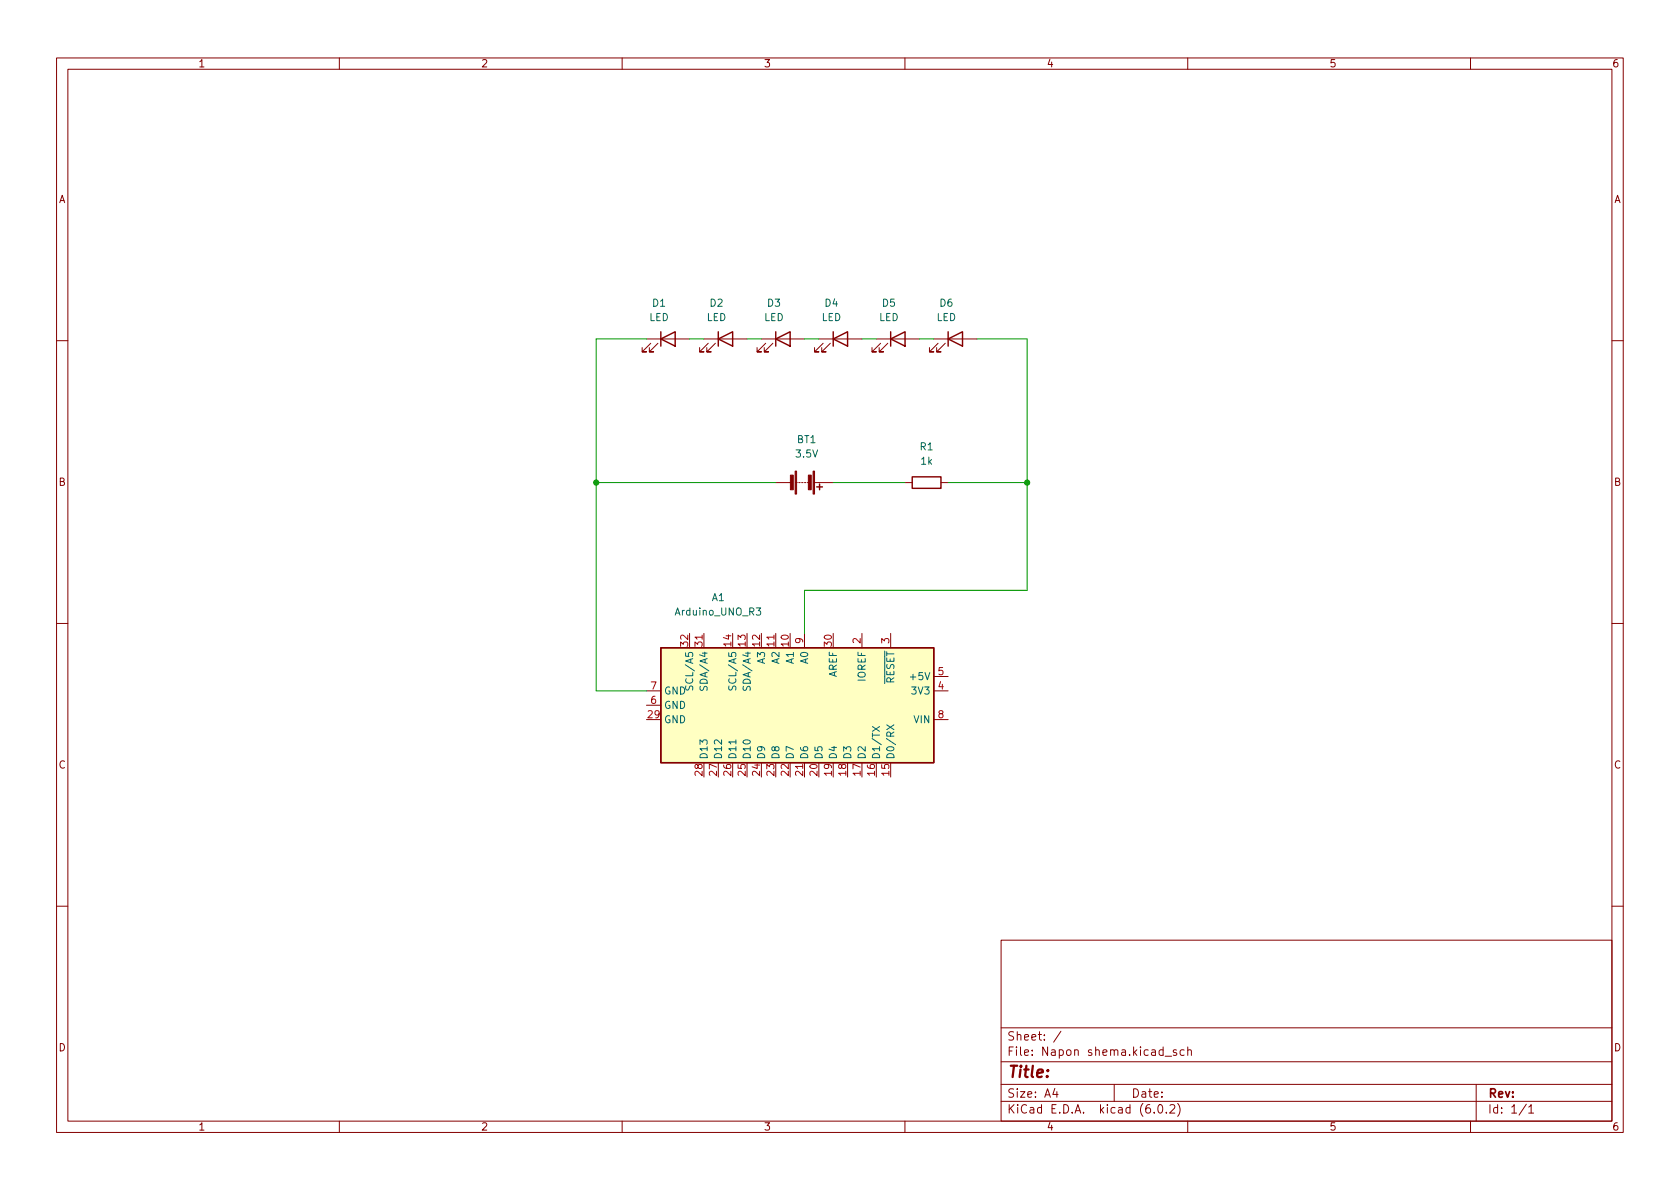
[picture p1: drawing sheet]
<svg xmlns="http://www.w3.org/2000/svg" width="297mm" height="210mm" viewBox="0 0 297 210" stroke-linecap="round" stroke-linejoin="round" font-family="sans-serif">
<g fill="none" stroke="#840000" stroke-width=".18">
<path d="M10 10.2h277v190.1h-277zM12 12.2h273v186.1h-273zM60 10.2v2M110 10.2v2M160 10.2v2M210 10.2v2M260 10.2v2M114.3 59.9h7.6M124.5 59.9h7.6M134.6 59.9h7.6M144.8 59.9h7.6M154.9 59.9h7.7"/>
<path d="M165.1 59.9h7.6M10 60.2h2M115.1 60.7l-1.6 1.5h.8h-.8v-.7M116.3 60.7l-1.5 1.5h.8h-.8v-.7M125.2 60.7l-1.5 1.5h.8h-.8v-.7M126.5 60.7l-1.5 1.5h.7h-.7v-.7M135.4 60.7l-1.5 1.5h.7h-.7v-.7M136.7 60.7l-1.6 1.5h.8h-.8v-.7M145.5 60.7l-1.5 1.5h.8h-.8v-.7M146.8 60.7l-1.5 1.5h.7h-.7v-.7M155.7 60.7l-1.5 1.5h.7h-.7v-.7M157 60.7l-1.6 1.5h.8h-.8v-.7"/>
<path d="M165.9 60.7l-1.6 1.5h.8h-.8v-.7M167.1 60.7l-1.5 1.5h.8h-.8v-.7M285 60.2h2M137.2 85.3h2.5M140.7 85.3h.3M141.2 85.3h.3M141.7 85.3h.3M142.2 85.3h.3M142.7 85.3h.3M144 85.3h3.3M160 85.3h1.3M166.4 85.3h1.2"/>
<path d="M10 110.2h2M124.5 112v2.5M137.2 112v2.5M142.2 112v2.5M152.4 112v2.5M157.5 112v2.5M165.1 119.6h2.5M285 110.2h2M114.3 122.2h2.5M114.3 124.7h2.5M142.2 134.9v2.5M165.1 122.2h2.5"/>
<path d="M165.1 127.2h2.5M10 160.2h2M177 166.3h108v32h-108zM285 160.2h2M60 198.3v2M110 198.3v2M160 198.3v2M177 194.8h108M177 191.8h108M177 187.8h108M177 181.8h108M186.5 192.5l-.4 1h1"/>
<path d="M186.9 193v1M187.6 182.4l-1.3 1.9M197 191.8v3M204.1 196.7v.1M204.9 195.4l.2-.1a.81 .81 0 0 1 .6 .7 .81 .81 0 0 1-.3 .8h-.2a.81 .81 0 0 1-.6-.6 .81 .81 0 0 1 .3-.8zM206 186.8h1.1M206.2 196.7v.1M206.9 195.5l.5-.2 .2 .2 .1 .3-.9 1h.9M208 185.7l-.4-.1-.2 .2 .1 .3 .5 .1v.4h-.6M208.2 195.1a1.72 1.72 0 0 1 0 2.3M209.4 185.7l-.5-.1-.3 .3v.4l.2 .3h.6M210 198.3v2"/>
<path d="M210 185.8l.2-.2 .4 .1v.9M210 185.1v1.5M260 198.3v2M261 191.8v6.5M269.9 195.3l-1.3 1.9M270.3 195.8l.4-.5v1.5M270.3 196.8h.9"/>
</g>
<path d="M116.8 114.5h48.3v20.4h-48.3z" fill="#ffffc2" stroke="#ffffc2" stroke-width=".18"/>
<g fill="none" stroke="#840000" stroke-width=".25">
<path d="M116.8 59.9l2.6-1.2v2.5zM116.8 58.7v2.5M127 59.9l2.5-1.2v2.5zM127 58.7v2.5M137.2 59.9l2.5-1.2v2.5zM137.2 58.7v2.5M147.3 59.9l2.6-1.2v2.5zM147.3 58.7v2.5M157.5 59.9l2.5-1.2v2.5zM157.5 58.7v2.5M167.6 59.9l2.6-1.2v2.5zM167.6 58.7v2.5"/>
<path d="M144.4 86.1h1M144.9 85.6v1M161.3 84.3h5.1v2.1h-5.1zM116.8 114.5h48.3v20.4h-48.3z"/>
</g>
<path d="M133.7 107.5h.8l-.4 .5 .3 .1v.6l-.1 .1-.6-.1M121.3 121.3l-.1 .5 .1 .2h.4l.3-.6 .3-.1 .2 .2-.1 .5M123.8 121.4v.4l.1 .2h.3l.3-.5 .3-.1 .2 .2v.5M128.9 121.3l-.1 .5 .2 .2h.3l.3-.6 .3-.1 .2 .2v.5M130.1 130.8v.8M131.4 121.4v.4l.1 .2h.4l.2-.5 .3-.1 .3 .2-.1 .5M154.2 128.5l1.3 .8M155.5 128.5l-1.3 .8M156.8 128.2l1.3 .8M158.1 128.2l-1.3 .8" fill="none" stroke="#006464" stroke-width=".18"/>
<g fill="#840000" stroke="#840000" stroke-width=".18">
<path d="M140.6 83.3h.2v4.1h-.2z"/>
<path d="M143.8 83.3h.2v4.1h-.2z"/>
<path d="M139.8 84h.5v2.6h-.5z"/>
<path d="M142.9 84h.5v2.6h-.5z"/>
</g>
<path d="M114.3 59.9h-8.9v62.3h8.9M121.9 59.9h2.6M132.1 59.9h2.5M142.2 59.9h2.6M152.4 59.9h2.5M162.6 59.9h2.5M172.7 59.9h8.9v44.5h-39.4v7.6M105.4 85.3h31.8M147.3 85.3h12.7M167.6 85.3h14" fill="none" stroke="#009600" stroke-width=".18"/>
<g fill="#009600" stroke="#009600" stroke-width=".18">
<circle cx="105.4" cy="85.3" r=".46"/>
<circle cx="181.6" cy="85.3" r=".46"/>
</g>
<text font-size="2.8" fill="#840000" x="178" y="190.6">Title:</text>
<g font-size="2.1" fill="#840000">
<text x="178" y="184">Sheet: /</text>
<text x="178" y="186.7">File: Napon shema.kicad_sch</text>
<text x="178" y="196.9">KiCad E.D.A. kicad (6.0.2)</text>
<text x="178" y="194.1">Size: A4</text>
<text x="200" y="194.1">Date:</text>
<text x="263" y="194.1">Rev:</text>
<text x="263" y="196.9">Id: 1/1</text>
</g>
<g font-size="1.8" fill="#840000">
<text x="35" y="11.9">1</text>
<text x="85" y="11.9">2</text>
<text x="135" y="11.9">3</text>
<text x="185" y="11.9">4</text>
<text x="235" y="11.9">5</text>
<text x="285" y="11.9">6</text>
<text x="10.3" y="35.9">A</text>
<text x="285.3" y="35.9">A</text>
<text x="10.3" y="85.9">B</text>
<text x="285.3" y="85.9">B</text>
<text x="10.3" y="135.9">C</text>
<text x="285.3" y="135.9">C</text>
<text x="10.3" y="185.9">D</text>
<text x="285.3" y="185.9">D</text>
<text x="35" y="199.9">1</text>
<text x="85" y="199.9">2</text>
<text x="135" y="199.9">3</text>
<text x="185" y="199.9">4</text>
<text x="235" y="199.9">5</text>
<text x="285" y="199.9">6</text>
</g>
<g font-size="1.8" fill="#006464">
<text x="114.8" y="56.8">LED</text>
<text x="115.4" y="54.2">D1</text>
<text x="124.9" y="56.8">LED</text>
<text x="125.6" y="54.2">D2</text>
<text x="135.1" y="56.8">LED</text>
<text x="135.7" y="54.2">D3</text>
<text x="145.2" y="56.8">LED</text>
<text x="145.9" y="54.2">D4</text>
<text x="155.4" y="56.8">LED</text>
<text x="156" y="54.2">D5</text>
<text x="165.6" y="56.8">LED</text>
<text x="166.2" y="54.2">D6</text>
<text x="140.8" y="80.9">3.5V</text>
<text x="141" y="78.4">BT1</text>
<text x="162.7" y="79.6">R1</text>
<text x="162.8" y="82.2">1k</text>
<text x="125.9" y="106.3">A1</text>
<text x="119.5" y="108.8">Arduino_UNO_R3</text>
<text x="135.3" y="117.3" transform="rotate(-90 135.3 117.3)">A3</text>
<text x="137.8" y="117.3" transform="rotate(-90 137.8 117.3)">A2</text>
<text x="140.3" y="117.3" transform="rotate(-90 140.3 117.3)">A1</text>
<text x="142.9" y="117.3" transform="rotate(-90 142.9 117.3)">A0</text>
<text x="148" y="119.9" transform="rotate(-90 148 119.9)">AREF</text>
<text x="117.3" y="125.3">GND</text>
<text x="117.3" y="122.8">GND</text>
<text x="122.6" y="121.3" transform="rotate(-90 122.6 121.3)">SCL/A5</text>
<text x="125.1" y="121.5" transform="rotate(-90 125.1 121.5)">SDA/A4</text>
<text x="130.2" y="121.3" transform="rotate(-90 130.2 121.3)">SCL/A5</text>
<text x="132.7" y="121.5" transform="rotate(-90 132.7 121.5)">SDA/A4</text>
<text x="153" y="120.5" transform="rotate(-90 153 120.5)">IOREF</text>
<text x="158.1" y="122.3" transform="rotate(-90 158.1 122.3)">~{RESET}</text>
<text x="161.4" y="120.3">+5V</text>
<text x="161.4" y="122.8">3V3</text>
<text x="117.3" y="127.9">GND</text>
<text x="161.6" y="127.9">VIN</text>
<text x="125.1" y="134.4" transform="rotate(-90 125.1 134.4)">D13</text>
<text x="127.6" y="134.4" transform="rotate(-90 127.6 134.4)">D12</text>
<text x="130.2" y="134.4" transform="rotate(-90 130.2 134.4)">D11</text>
<text x="132.7" y="134.4" transform="rotate(-90 132.7 134.4)">D10</text>
<text x="135.3" y="134.4" transform="rotate(-90 135.3 134.4)">D9</text>
<text x="137.8" y="134.4" transform="rotate(-90 137.8 134.4)">D8</text>
<text x="140.3" y="134.4" transform="rotate(-90 140.3 134.4)">D7</text>
<text x="142.9" y="134.4" transform="rotate(-90 142.9 134.4)">D6</text>
<text x="145.4" y="134.4" transform="rotate(-90 145.4 134.4)">D5</text>
<text x="148" y="134.4" transform="rotate(-90 148 134.4)">D4</text>
<text x="150.5" y="134.4" transform="rotate(-90 150.5 134.4)">D3</text>
<text x="153" y="134.4" transform="rotate(-90 153 134.4)">D2</text>
<text x="155.6" y="134.4" transform="rotate(-90 155.6 134.4)">D1/TX</text>
<text x="158.1" y="134.4" transform="rotate(-90 158.1 134.4)">D0/RX</text>
</g>
<g font-size="1.8" fill="#a90000">
<text x="142" y="113.8" transform="rotate(-90 142 113.8)">9</text>
<text x="152.1" y="113.8" transform="rotate(-90 152.1 113.8)">2</text>
<text x="157.2" y="113.8" transform="rotate(-90 157.2 113.8)">3</text>
<text x="121.7" y="114.3" transform="rotate(-90 121.7 114.3)">32</text>
<text x="124.2" y="114.3" transform="rotate(-90 124.2 114.3)">31</text>
<text x="129.3" y="114.3" transform="rotate(-90 129.3 114.3)">14</text>
<text x="131.8" y="114.3" transform="rotate(-90 131.8 114.3)">13</text>
<text x="134.4" y="114.3" transform="rotate(-90 134.4 114.3)">12</text>
<text x="136.9" y="114.3" transform="rotate(-90 136.9 114.3)">11</text>
<text x="139.4" y="114.3" transform="rotate(-90 139.4 114.3)">10</text>
<text x="147.1" y="114.3" transform="rotate(-90 147.1 114.3)">30</text>
<text x="165.9" y="119.4">5</text>
<text x="115.1" y="124.5">6</text>
<text x="115.1" y="121.9">7</text>
<text x="165.9" y="121.9">4</text>
<text x="114.6" y="127">29</text>
<text x="165.9" y="127">8</text>
<text x="124.2" y="137.1" transform="rotate(-90 124.2 137.1)">28</text>
<text x="126.7" y="137.1" transform="rotate(-90 126.7 137.1)">27</text>
<text x="129.3" y="137.1" transform="rotate(-90 129.3 137.1)">26</text>
<text x="131.8" y="137.1" transform="rotate(-90 131.8 137.1)">25</text>
<text x="134.4" y="137.1" transform="rotate(-90 134.4 137.1)">24</text>
<text x="136.9" y="137.1" transform="rotate(-90 136.9 137.1)">23</text>
<text x="139.4" y="137.1" transform="rotate(-90 139.4 137.1)">22</text>
<text x="142" y="137.1" transform="rotate(-90 142 137.1)">21</text>
<text x="144.5" y="137.1" transform="rotate(-90 144.5 137.1)">20</text>
<text x="147.1" y="137.1" transform="rotate(-90 147.1 137.1)">19</text>
<text x="149.6" y="137.1" transform="rotate(-90 149.6 137.1)">18</text>
<text x="152.1" y="137.1" transform="rotate(-90 152.1 137.1)">17</text>
<text x="154.7" y="137.1" transform="rotate(-90 154.7 137.1)">16</text>
<text x="157.2" y="137.1" transform="rotate(-90 157.2 137.1)">15</text>
</g>
</svg>
